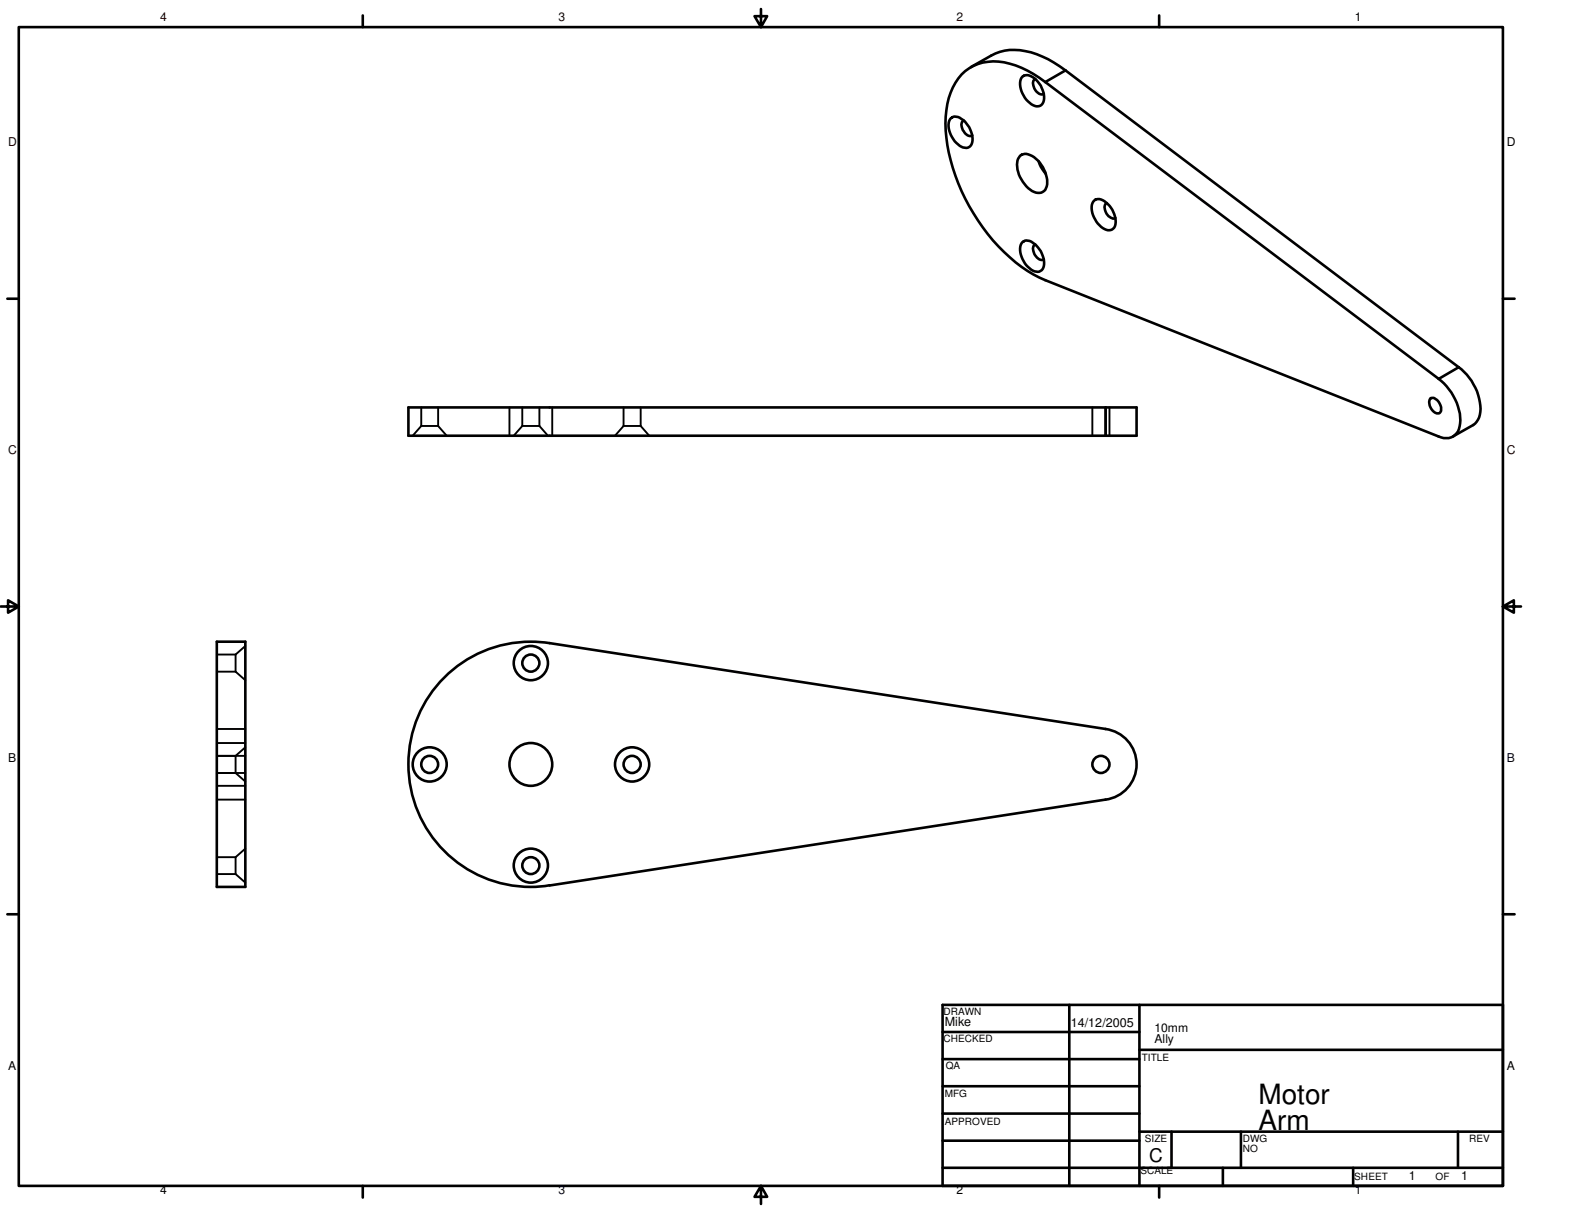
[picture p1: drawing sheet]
<svg xmlns="http://www.w3.org/2000/svg" width="279mm" height="216mm" viewBox="0 0 279 216" stroke-linecap="round" stroke-linejoin="round" font-family="sans-serif">
<g fill="none" stroke="#000" stroke-width=".47">
<path d="M3.3 4.8h264.3v206.3h-264.3zM64.6 2.8v2M135.5 1.6v3.2l-1.1-1.9h2.2l-1.1 1.9M172.9 11.9a16.3 16.3 0 0 1 6-2.9 13.4 13.4 0 0 1 9.8 2.8l1 .7M182.1 13.6a1.66 1.66 0 0 1 2.1 .4 4.3 4.3 0 0 1 1.6 4.2 1.29 1.29 0 0 1-2.2 .3 4.1 4.1 0 0 1-1.7-4.7zM184.4 14.1a1.16 1.16 0 0 0-.2 1.6 1.31 1.31 0 0 0 1.7 1M186.1 14.6a16 16 0 0 0-9.3-3.7 7.9 7.9 0 0 0-7.5 5.6 19.9 19.9 0 0 0 0 12 35 35 0 0 0 13.7 19.7l3.1 1.7 70.1 27.8a2.54 2.54 0 0 0 3.8-2.3 9.7 9.7 0 0 0-3.8-8M186.1 14.6l70.1 52.8M189.7 12.5l70.1 52.9M189.7 12.5l-3.6 2.1M206.4 2.8v2M169.3 21a1.72 1.72 0 0 1 2.2 .4 4.4 4.4 0 0 1 1.6 4.2 1.21 1.21 0 0 1-1.9 .5 4.4 4.4 0 0 1-2.2-4.6z"/>
<path d="M171.6 21.5a1.24 1.24 0 0 0 0 1.9 1.16 1.16 0 0 0 1.5 .7M181.7 27.7a2.44 2.44 0 0 1 3.1 .9 5.4 5.4 0 0 1 1.6 4.6 1.61 1.61 0 0 1-2.6 .8 5.7 5.7 0 0 1-2.6-5.4zM185 28.7l.3 1 .9 1.2M194.8 35.7a1.54 1.54 0 0 1 2.2 .4 4 4 0 0 1 1.4 4.4 1.4 1.4 0 0 1-2 .1 4.4 4.4 0 0 1-1.9-4.4zM197.1 36.2a1.13 1.13 0 0 0-.2 1.6 1.38 1.38 0 0 0 1.7 1M1.3 53.2h2M182.1 43.1a1.66 1.66 0 0 1 2.1 .3 4.3 4.3 0 0 1 1.6 4.2 1.21 1.21 0 0 1-1.9 .6 4.4 4.4 0 0 1-2.1-4.6zM184.4 43.5a1.16 1.16 0 0 0-.2 1.7 1.57 1.57 0 0 0 1.6 1l.1-.1M267.6 53.2h2.1M72.7 72.5h129.7v5.1h-129.7zM196.9 72.5v5.1M254.7 71a1.17 1.17 0 0 1 1.6 .8l.2 .2a1.11 1.11 0 0 1-.2 1.5 1.68 1.68 0 0 1-1.7-1.6l-.1-.4z"/>
<path d="M259.8 65.4a9.4 9.4 0 0 1 3.7 8.4l-.3 .9-.5 .7-4 2.3M259.8 65.4l-3.6 2M.1 107.9h3.2l-1.9-1.1v2.3l1.9-1.2M38.6 114.2h5.1v43.7h-5.1zM267.6 107.9l2 1.2v-2.3l-2 1.1h3.2M196.8 129.8a6.3 6.3 0 0 1 5.6 6.2 6.3 6.3 0 0 1-5.6 6.3l-98.9 15.3M196.9 129.8l-99-15.3a21.8 21.8 0 0 0-25.2 21.5 21.8 21.8 0 0 0 25.2 21.6M1.3 162.7h2M167.9 178.9h99.7v32.2h-99.7zM190.4 178.9v32.2M202.9 178.9v32.2M267.6 162.7h2.1"/>
<path d="M167.9 198.2h35M167.9 193.3h35M167.9 188.5h35M167.9 183.7h35M202.9 186.9h64.7M64.6 211.1v2M135.5 211.1l1.1 1.9h-2.2l1.1-1.9v3.2M167.9 207.9h99.7M167.9 203h35M202.9 201.4h64.7M206.4 211.1v2M208.6 201.4v6.5"/>
<path d="M217.8 207.9v3.2M221 201.4v6.5M241 207.9v3.2M259.6 201.4v6.5"/>
<circle cx="94.5" cy="118" r="3"/>
<circle cx="94.5" cy="118" r="1.52"/>
<circle cx="76.5" cy="136.1" r="1.52"/>
<circle cx="76.5" cy="136" r="3"/>
<circle cx="94.5" cy="136.1" r="3.8"/>
<circle cx="112.6" cy="136.1" r="3"/>
<circle cx="112.6" cy="136.1" r="1.52"/>
<circle cx="196" cy="136.1" r="1.52"/>
<circle cx="94.5" cy="154.1" r="1.51"/>
<circle cx="94.5" cy="154.1" r="3"/>
</g>
<g fill="none" stroke="#000" stroke-width=".34">
<path d="M75 75.8h3M75 75.8l-1.5 1.8M75 72.5v3.3M78 75.8l1.5 1.8M78 72.5v3.3M90.7 72.5v5.1M93 75.8h3.1M93 75.8l-1.5 1.8M93 72.5v3.3M96.1 75.8l1.5 1.8M96.1 72.5v3.3M98.3 72.5v5.1"/>
<path d="M111 75.8h3.1M111 75.8l-1.5 1.8M111 72.5v3.3M114.1 75.8l1.5 1.8M114.1 72.5v3.3M194.5 72.5v5.1M196.8 72.5v5.1M197.6 72.5v5.1M38.6 116.5h3.4M38.6 119.5h3.4M42 116.5v3M42 119.5l1.7 1.6"/>
<path d="M43.7 115l-1.7 1.5M38.6 134.5h5.1M38.6 137.6h5.1M38.6 129.8h5.1M38.6 132.2h5.1M38.6 139.9h5.1M43.7 133l-1.7 1.5v3.1l1.7 1.5M38.6 152.6h3.4M38.6 155.6h3.4M38.6 142.3h5.1M42 152.6v3M42 155.6l1.7 1.5"/>
<path d="M43.7 151l-1.7 1.6"/>
</g>
<g font-size="5">
<text x="224.1" y="196.5">Motor</text>
<text x="224.1" y="201.1">Arm</text>
</g>
<text font-size="3.4" x="204.6" y="206.8">C</text>
<g font-size="2.2" fill="#250000">
<text x="28.5" y="3.8">4</text>
<text x="99.4" y="3.8">3</text>
<text x="170.3" y="3.8">2</text>
<text x="1.5" y="26">D</text>
<text x="1.5" y="80.8">C</text>
<text x="268.3" y="80.8">C</text>
</g>
<g font-size="2.2">
<text x="241.3" y="3.8">1</text>
<text x="268.3" y="26">D</text>
<text x="1.5" y="135.6">B</text>
<text x="168.2" y="182.7">Mike</text>
<text x="190.7" y="182.9">14/12/2005</text>
<text x="205.6" y="183.7">10mm</text>
<text x="205.6" y="185.7">Ally</text>
<text x="1.5" y="190.4">A</text>
<text x="268.3" y="190.4">A</text>
<text x="250.9" y="210">1</text>
<text x="260.2" y="210">1</text>
<text x="28.5" y="212.6">4</text>
<text x="170.3" y="212.6">2</text>
</g>
<g font-size="2.2" fill="#000025">
<text x="268.3" y="135.6">B</text>
<text x="99.4" y="212.6">3</text>
<text x="241.3" y="212.6">1</text>
</g>
<g font-size="1.8">
<text x="168" y="180.6">DRAWN</text>
<text x="168" y="185.5">CHECKED</text>
<text x="168.4" y="190.3">QA</text>
<text x="203.3" y="188.8">TITLE</text>
<text x="168.2" y="195.2">MFG</text>
<text x="168.3" y="200.2">APPROVED</text>
<text x="203.9" y="203.3">SIZE</text>
<text x="221.3" y="203.3">DWG</text>
<text x="261.6" y="203.2">REV</text>
<text x="203.1" y="208.9">SCALE</text>
<text x="221.3" y="205">NO</text>
<text x="241.2" y="210.1">SHEET</text>
<text x="255.7" y="210.1">OF</text>
</g>
</svg>
